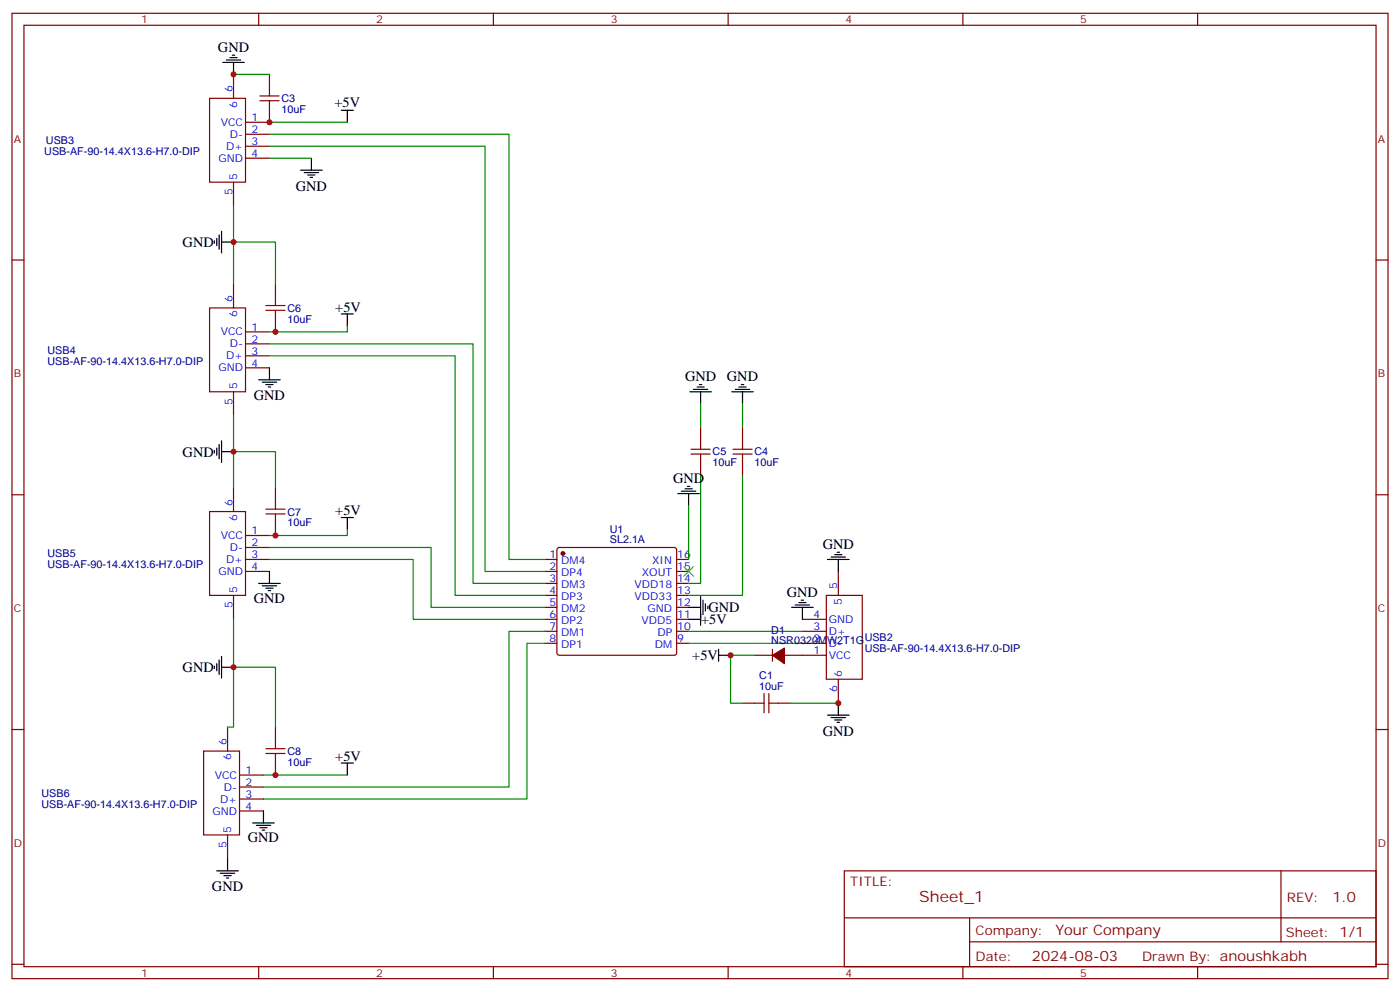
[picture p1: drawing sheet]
<svg xmlns="http://www.w3.org/2000/svg" width="412mm" height="292mm" viewBox="0 0 412 292" stroke-linecap="round" stroke-linejoin="round" font-family="sans-serif">
<g fill="none" stroke="#870000" stroke-width=".35">
<path d="M3.5 3.9h405.4v284.4h-405.4zM7.1 7.4h398.2v277.3h-398.2zM76.2 3.9v3.5M145.3 3.9v3.5M214.5 3.9v3.5M283.6 3.9v3.5M352.8 3.9v3.5M61.7 29h10.6v24.7h-10.6zM68.8 21.9v7.1M72.3 39.5h7.1M76.6 29.7h5.6M76.6 28.3h5.6"/>
<path d="M79.4 29.7v6.3h-7.1M79.4 21.9v6.4M68.8 53.7v7M72.3 43.1h7.1M72.3 46.6h7.1M3.5 76.6h3.6M405.3 76.6h3.6M61.7 90.7h10.6v24.7h-10.6zM68.8 83.6v7.1M72.3 97.8h7.1M81.1 83.6v3.6M81.1 94.2v3.6"/>
<path d="M68.8 115.4v7M72.3 101.3h7.1M72.3 104.8h7.1M72.3 108.3h7.1M203.6 133.7h5.6M203.6 132.3h5.6M206.4 126v6.3M206.4 133.7v6.4M215.9 133.7h5.6M215.9 132.3h5.6M218.7 126v6.3M218.7 133.7v6.4"/>
<path d="M3.5 145.7h3.6M61.7 150.7h10.6v24.7h-10.6zM68.8 143.6v7.1M72.3 157.7h7.1M81.1 143.6v3.5M81.1 154.2v3.5M405.3 145.7h3.6M68.8 175.4v7M72.3 164.8h7.1M72.3 168.3h7.1M72.3 161.3h7.1M160.5 164.8h3.5"/>
<path d="M160.5 168.3h3.5M160.5 171.8h3.5M160.5 175.4h3.5M160.5 178.9h3.5M164.3 161.5l.4-.2h33.9l.5 .2 .2 .5v30.3l-.2 .5-.5 .2h-33.9l-.5-.2-.2-.5v-30.3zM199.3 164.8h3.5M199.3 168.3h3.5M199.3 171.8h3.5M199.3 175.4h3.5M199.3 178.9h3.5M243.4 175.4h10.6v24.7h-10.6zM246.9 168.3v7.1"/>
<path d="M160.5 189.5h3.5M160.5 185.9h3.5M160.5 182.4h3.5M199.3 189.5h3.5M199.3 185.9h3.5M199.3 182.4h3.5M222.2 193h5.3M227.5 191.2v3.6M231.1 193h12.3M236.4 189.5h7M236.4 185.9h7M236.4 182.4h7"/>
<path d="M3.5 214.9h3.6M67 214.2v7M81.1 214.2v3.5M218.7 207.1h6.4M225.1 204.3v5.6M226.5 207.1h6.3M226.5 204.3v5.6M246.9 200.1v7M405.3 214.9h3.6M60 221.2h10.6v24.7h-10.6zM70.6 228.3h7M70.6 231.8h7"/>
<path d="M70.6 235.3h7M70.6 238.9h7M81.1 224.8v3.5M67 245.9v7.1M248.7 256.5h156.6v28.2h-156.6zM377.3 256.5v20.9M248.7 270.4h156.5M285.6 277.4h119.6M285.6 270.4v14.1M3.5 284h3.6M76.2 284.7v3.6M145.3 284.7v3.6"/>
<path d="M214.5 284.7v3.6M283.6 284.7v3.6M352.8 284.7v3.6M405.3 284h3.6"/>
</g>
<g fill="#870000" stroke="#870000" stroke-width=".35">
<path d="M227.5 193l3.6-2.1v4.6z"/>
<circle cx="165.8" cy="163" r=".53"/>
</g>
<g fill="none" stroke="#008700" stroke-width=".35">
<path d="M68.8 21.9h10.6M79.4 39.5h70.5v125.3h10.6M79.4 36h22.9M79.4 43.1h63.5v125.2h17.6M79.4 46.6h12.3M68.8 71.3h12.3v12.3M68.8 60.7v22.9M102.3 96v1.8h-22.9M79.4 101.3h59.9v70.5h21.2M79.4 104.8h54.7v70.6h26.4M206.4 118.9v7.1M218.7 118.9v7.1"/>
<path d="M68.8 133h12.3v10.6M68.8 122.4v21.2M102.3 156v1.7h-22.9M202.8 148.9v15.9M206.4 140.1v31.7h-3.6M218.7 140.1v35.3h-15.9M79.4 161.3h47.6v17.6h33.5M79.4 164.8h42.3v17.6h38.8M68.8 182.4v31.8h-1.8M68.8 196.5h12.3v17.7M160.5 185.9h-10.6v45.9h-72.3M160.5 189.5h-5.3v45.8h-77.6"/>
<path d="M202.8 185.9h33.6M202.8 189.5h33.6M222.2 193h-7v14.1h3.5M232.8 207.1h14.1M77.6 228.3h24.7"/>
</g>
<g fill="none" stroke="#000" stroke-width=".35">
<path d="M65.6 18.4h6.4M66.7 17.7h4.2M67.7 17h2.1M68.4 16.3h.7M68.8 18.4v3.5M100.5 32.5h3.6M102.3 32.5v3.5M88.5 50.1h6.4M89.6 50.8h4.2M90.7 51.5h2.1M91.4 52.2h.7M91.7 46.6v3.5"/>
<path d="M63.1 70.9v.7M63.9 70.2v2.2M64.6 69.2v4.2M65.3 71.3h3.5M65.3 68.1v6.4M100.5 92.5h3.6M102.3 92.5v3.5M76.2 111.9h6.3M77.3 112.6h4.2M78.3 113.3h2.1M79 114h.7M79.4 108.3v3.6"/>
<path d="M203.2 115.4h6.3M204.3 114.7h4.2M205.3 114h2.1M206 113.3h.7M206.4 115.4v3.5M215.5 115.4h6.4M216.6 114.7h4.2M217.7 114h2.1M218.4 113.3h.7M218.7 115.4v3.5M63.1 132.7v.7M63.9 132v2.1"/>
<path d="M64.6 130.9v4.2M65.3 129.9v6.3M65.3 133h3.5M100.5 152.4h3.6M102.3 152.4v3.6M199.7 145.4h6.3M200.7 144.7h4.3M201.8 144h2.1M202.5 143.3h.7M202.8 145.4v3.5M76.2 171.8h6.3M77.3 172.5h4.2"/>
<path d="M78.3 173.2h2.1M79 174h.7M79.4 168.3v3.5M202.8 178.9h3.6M206.4 175.7v8.5M207.1 176.8v4.2M207.8 177.8v2.2M208.5 178.5v.7M233.2 178.9h6.3M234.2 178.2h4.3M235.3 177.5h2.1M236 176.8h.7"/>
<path d="M236.4 178.9v3.5M243.8 164.8h6.3M244.8 164.1h4.3M245.9 163.4h2.1M246.6 162.7h.7M246.9 164.8v3.5M63.1 196.2v.7M63.9 195.5v2.1M64.6 194.4v4.2M65.3 193.4v6.3M65.3 196.5h3.5M202.8 182.4h3.6"/>
<path d="M211.7 193h3.5M211.7 191.2v3.6M243.8 210.6h6.3M244.8 211.3h4.3M245.9 212.1h2.1M246.6 212.8h.7M246.9 207.1v3.5M77.6 238.9v3.5M100.5 224.8h3.6M102.3 224.8v3.5M63.9 256.5h6.3M64.9 257.2h4.2"/>
<path d="M66 257.9h2.1M66.7 258.6h.7M67 253v3.5M74.4 242.4h6.4M75.5 243.1h4.2M76.6 243.8h2.1M77.3 244.5h.7"/>
</g>
<path d="M201.4 166.9l2.9 2.8M204.3 166.9l-2.9 2.8" fill="none" stroke="#3c3" stroke-width=".35"/>
<path d="M78.3 91.4h5.7M78.3 90h5.7M81.1 87.2v2.8M81.1 91.4v2.8M78.3 151.4h5.7M78.3 150h5.7M81.1 147.1v2.9M81.1 151.4v2.8M81.1 217.7v2.8M78.3 221.9h5.7M78.3 220.5h5.7M81.1 221.9v2.9" fill="none" stroke="#a10000" stroke-width=".35"/>
<g fill="#c00">
<circle cx="215.2" cy="193" r=".88"/>
<circle cx="246.9" cy="207.1" r=".88"/>
<circle cx="68.8" cy="21.9" r=".88"/>
<circle cx="79.4" cy="36" r=".88"/>
<circle cx="68.8" cy="71.3" r=".88"/>
<circle cx="68.8" cy="133" r=".88"/>
<circle cx="68.8" cy="196.5" r=".88"/>
<circle cx="81.1" cy="97.8" r=".88"/>
<circle cx="81.1" cy="157.7" r=".88"/>
<circle cx="81.1" cy="228.3" r=".88"/>
</g>
<text font-size="4.6" fill="#800" x="270.8" y="265.5">Sheet_1</text>
<g font-size="4.2">
<text x="64.2" y="15.2">GND</text>
<text x="98.5" y="31.5">+5V</text>
<text x="87.1" y="56.2">GND</text>
<text x="53.8" y="72.7">GND</text>
<text x="98.8" y="91.8">+5V</text>
<text x="201.8" y="112.2">GND</text>
<text x="214.1" y="112.2">GND</text>
<text x="74.8" y="117.9">GND</text>
<text x="53.8" y="134.5">GND</text>
<text x="198.3" y="142.1">GND</text>
<text x="98.8" y="151.7">+5V</text>
<text x="242.4" y="161.6">GND</text>
<text x="74.8" y="177.5">GND</text>
<text x="231.8" y="175.8">GND</text>
<text x="206.6" y="183.8">+5V</text>
<text x="208.7" y="180.3">GND</text>
<text x="53.8" y="198">GND</text>
<text x="203.9" y="194.4">+5V</text>
<text x="242.4" y="216.7">GND</text>
<text x="98.8" y="224">+5V</text>
<text x="73" y="248">GND</text>
<text x="62.4" y="262.5">GND</text>
</g>
<g font-size="4.2" fill="#800">
<text x="392.5" y="265.8">1.0</text>
<text x="310.9" y="275.3">Your Company</text>
<text x="304" y="283.1">2024-08-03</text>
</g>
<g font-size="3.9" fill="#800">
<text x="250.5" y="261.1">TITLE:</text>
<text x="379.1" y="265.8">REV:</text>
<text x="287.4" y="275.3">Company:</text>
<text x="378.7" y="275.9">Sheet: 1/1</text>
<text x="287.4" y="283">Date:</text>
<text x="336.4" y="283.1">Draw</text>
<text x="346.6" y="283.1">n By: anoushkabh</text>
</g>
<g font-size="3.2" fill="#800">
<text x="41.6" y="6.9">1</text>
<text x="110.8" y="6.9">2</text>
<text x="179.9" y="6.9">3</text>
<text x="249.1" y="6.9">4</text>
<text x="318.2" y="6.9">5</text>
<text x="4.1" y="42">A</text>
<text x="405.9" y="42">A</text>
<text x="4.1" y="111.2">B</text>
<text x="405.9" y="111.2">B</text>
<text x="4.1" y="180.3">C</text>
<text x="405.9" y="180.3">C</text>
<text x="4.1" y="249.4">D</text>
<text x="405.9" y="249.4">D</text>
<text x="41.6" y="287.7">1</text>
<text x="110.8" y="287.7">2</text>
<text x="179.9" y="287.7">3</text>
<text x="249.1" y="287.7">4</text>
<text x="318.2" y="287.7">5</text>
</g>
<g font-size="3.2" fill="#00f">
<text x="68.4" y="27.2" transform="rotate(-90 68.4 27.2)">6</text>
<text x="69.8" y="31.7" transform="rotate(-90 69.8 31.7)">6</text>
<text x="74.1" y="35.7">1</text>
<text x="65" y="37.1">VCC</text>
<text x="67.7" y="40.6">D-</text>
<text x="74.1" y="39.2">2</text>
<text x="64.3" y="47.7">GND</text>
<text x="66.6" y="44.1">D+</text>
<text x="74.1" y="42.7">3</text>
<text x="74.1" y="46.2">4</text>
<text x="69.8" y="53" transform="rotate(-90 69.8 53)">5</text>
<text x="68.4" y="57.4" transform="rotate(-90 68.4 57.4)">5</text>
<text x="68.4" y="88.9" transform="rotate(-90 68.4 88.9)">6</text>
<text x="69.8" y="93.4" transform="rotate(-90 69.8 93.4)">6</text>
<text x="65" y="98.8">VCC</text>
<text x="74.1" y="97.4">1</text>
<text x="74.1" y="100.9">2</text>
<text x="66.6" y="105.9">D+</text>
<text x="67.7" y="102.3">D-</text>
<text x="74.1" y="104.5">3</text>
<text x="74.1" y="108">4</text>
<text x="64.3" y="109.4">GND</text>
<text x="68.4" y="119.2" transform="rotate(-90 68.4 119.2)">5</text>
<text x="69.8" y="114.7" transform="rotate(-90 69.8 114.7)">5</text>
<text x="68.4" y="148.9" transform="rotate(-90 68.4 148.9)">6</text>
<text x="69.8" y="153.4" transform="rotate(-90 69.8 153.4)">6</text>
<text x="65" y="158.8">VCC</text>
<text x="74.1" y="157.4">1</text>
<text x="74.1" y="160.9">2</text>
<text x="66.6" y="165.8">D+</text>
<text x="67.7" y="162.3">D-</text>
<text x="74.1" y="164.4">3</text>
<text x="74.1" y="168">4</text>
<text x="161.9" y="164.4">1</text>
<text x="161.9" y="168">2</text>
<text x="165.3" y="166.2">DM4</text>
<text x="192.1" y="166.2">XIN</text>
<text x="199.5" y="168">15</text>
<text x="199.5" y="164.4">16</text>
<text x="64.3" y="169.4">GND</text>
<text x="161.9" y="171.5">3</text>
<text x="165.3" y="169.7">DP4</text>
<text x="165.3" y="173.2">DM3</text>
<text x="186.9" y="173.2">VDD18</text>
<text x="189.1" y="169.7">XOUT</text>
<text x="199.5" y="171.5">14</text>
<text x="246.6" y="173.6" transform="rotate(-90 246.6 173.6)">5</text>
<text x="68.4" y="179.1" transform="rotate(-90 68.4 179.1)">5</text>
<text x="69.8" y="174.7" transform="rotate(-90 69.8 174.7)">5</text>
<text x="161.9" y="175">4</text>
<text x="161.9" y="178.5">5</text>
<text x="165.3" y="176.8">DP3</text>
<text x="186.9" y="176.8">VDD33</text>
<text x="199.5" y="178.5">12</text>
<text x="199.5" y="175">13</text>
<text x="248" y="178.1" transform="rotate(-90 248 178.1)">5</text>
<text x="161.9" y="182.1">6</text>
<text x="161.9" y="185.6">7</text>
<text x="165.3" y="180.3">DM2</text>
<text x="165.3" y="183.8">DP2</text>
<text x="188.9" y="183.8">VDD5</text>
<text x="190.7" y="180.3">GND</text>
<text x="199.5" y="185.6">10</text>
<text x="199.5" y="182.1">11</text>
<text x="239.6" y="185.6">3</text>
<text x="239.6" y="182.1">4</text>
<text x="244.1" y="183.5">GND</text>
<text x="161.9" y="189.1">8</text>
<text x="165.3" y="187.4">DM1</text>
<text x="165.3" y="190.9">DP1</text>
<text x="192.9" y="190.9">DM</text>
<text x="193.7" y="187.4">DP</text>
<text x="199.5" y="189.1">9</text>
<text x="239.6" y="189.1">2</text>
<text x="244.1" y="190.5">D-</text>
<text x="244.1" y="187">D+</text>
<text x="239.6" y="192.7">1</text>
<text x="244.1" y="194.1">VCC</text>
<text x="246.6" y="203.8" transform="rotate(-90 246.6 203.8)">6</text>
<text x="248" y="199.4" transform="rotate(-90 248 199.4)">6</text>
<text x="66.7" y="219.5" transform="rotate(-90 66.7 219.5)">6</text>
<text x="68.1" y="224" transform="rotate(-90 68.1 224)">6</text>
<text x="72.3" y="227.9">1</text>
<text x="63.2" y="229.3">VCC</text>
<text x="66" y="232.9">D-</text>
<text x="72.3" y="231.5">2</text>
<text x="62.6" y="239.9">GND</text>
<text x="64.8" y="236.4">D+</text>
<text x="72.3" y="235">3</text>
<text x="72.3" y="238.5">4</text>
<text x="68.1" y="245.2" transform="rotate(-90 68.1 245.2)">5</text>
<text x="66.7" y="249.7" transform="rotate(-90 66.7 249.7)">5</text>
</g>
<g font-size="3.2" fill="#000080">
<text x="82.9" y="33.3">10uF</text>
<text x="82.9" y="30.1">C3</text>
<text x="13.1" y="45.7">USB-AF-90-14.4X13.6-H7.0-DIP</text>
<text x="13.5" y="42.5">USB3</text>
<text x="84.7" y="95">10uF</text>
<text x="84.7" y="91.9">C6</text>
<text x="14" y="107.4">USB-AF-90-14.4X13.6-H7.0-DIP</text>
<text x="14" y="104.2">USB4</text>
<text x="209.9" y="137.3">10uF</text>
<text x="209.9" y="134.2">C5</text>
<text x="222.2" y="137.3">10uF</text>
<text x="222.2" y="134.2">C4</text>
<text x="84.7" y="155">10uF</text>
<text x="84.7" y="151.8">C7</text>
<text x="179.6" y="160">SL2.1A</text>
<text x="179.6" y="156.9">U1</text>
<text x="14" y="167.4">USB-AF-90-14.4X13.6-H7.0-DIP</text>
<text x="14" y="164.2">USB5</text>
<text x="227.2" y="189.8">NSR0320MW2T1G</text>
<text x="227.2" y="186.7">D1</text>
<text x="254.7" y="188.9">USB2</text>
<text x="254.7" y="192">USB-AF-90-14.4X13.6-H7.0-DIP</text>
<text x="223.7" y="203.2">10uF</text>
<text x="223.7" y="200.1">C1</text>
<text x="84.7" y="225.5">10uF</text>
<text x="84.7" y="222.4">C8</text>
<text x="12.2" y="237.9">USB-AF-90-14.4X13.6-H7.0-DIP</text>
<text x="12.2" y="234.7">USB6</text>
</g>
</svg>
